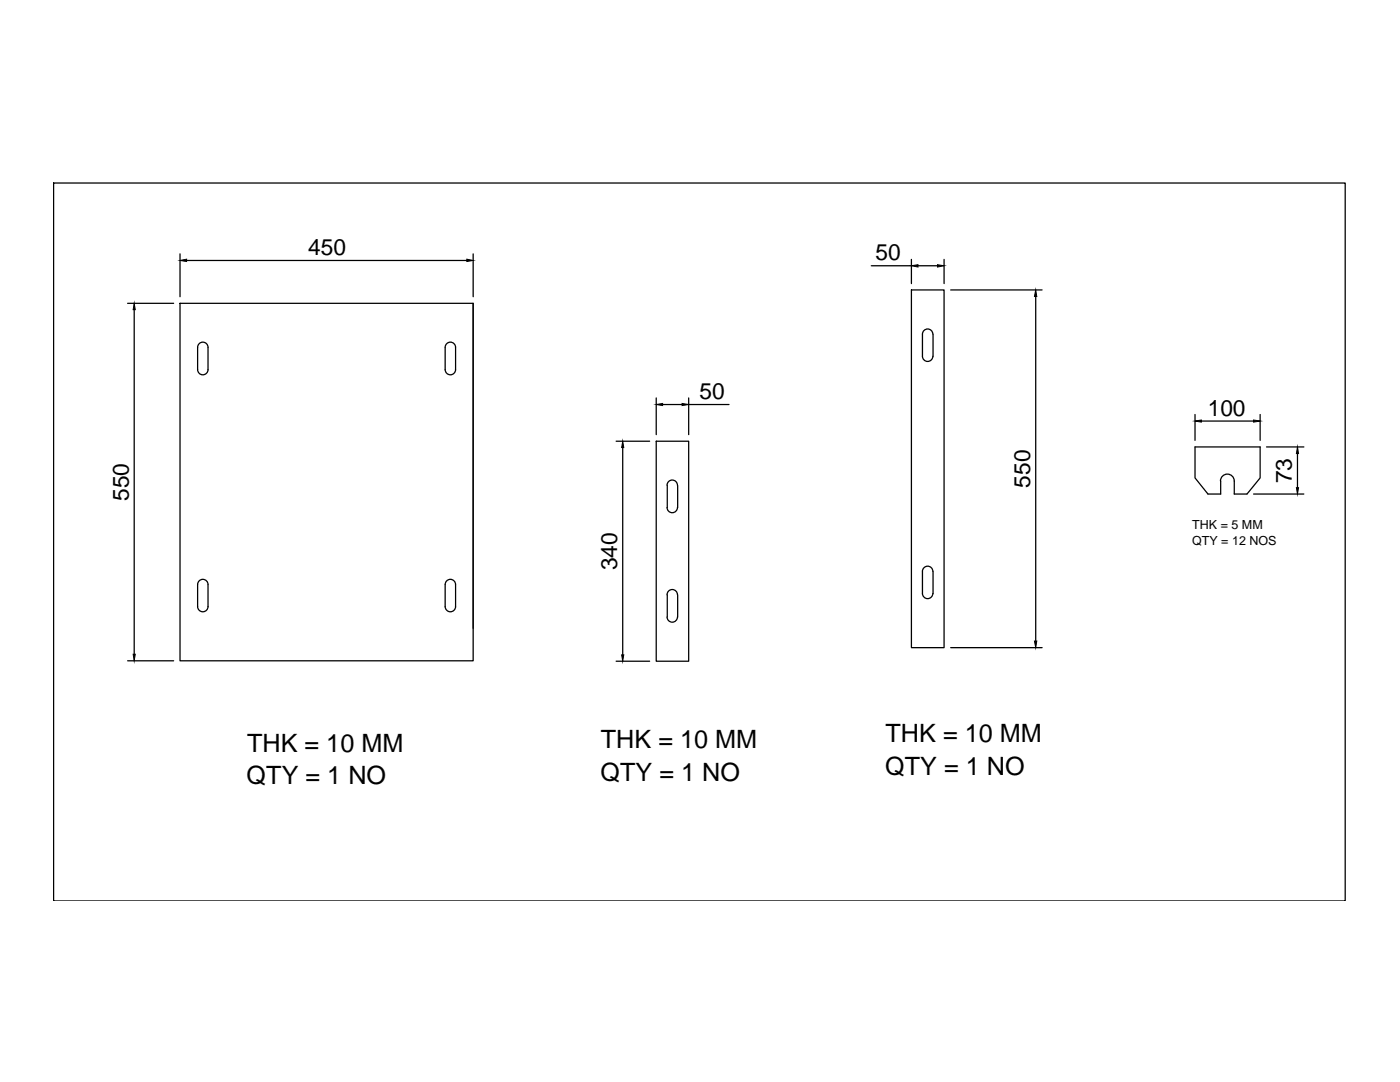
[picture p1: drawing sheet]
<svg xmlns="http://www.w3.org/2000/svg" width="279mm" height="216mm" viewBox="0 0 279 216" stroke-linecap="round" stroke-linejoin="round" font-family="sans-serif">
<!-- layer: 0 -->
<g fill="none" stroke="#000" stroke-width=".25">
<path d="M10.7 36.5h257.8v143.3h-257.8zM35.9 50.7v8.5M37.2 52h56M94.4 50.7v8.5M173.9 53h8M181.9 57.9h6.5v71.3h-6.5zM181.9 51.8v4.8M183.2 53h3.9M188.4 51.8v4.8M189.7 57.9h18.3M206.7 59.2v68.7M25.5 60.5h9.2"/>
<path d="M26.8 61.8v68.7M35.9 60.5h58.5v71.4h-58.5zM39.4 73.8a1.04 1.04 0 0 0 1.1 1 1.04 1.04 0 0 0 1-1M39.4 69.3v4.5M41.5 69.3a1.04 1.04 0 0 0-1-1 1.04 1.04 0 0 0-1.1 1M41.5 69.3v4.5M88.8 73.8a1.04 1.04 0 0 0 1.1 1 1.04 1.04 0 0 0 1-1M88.8 69.3v4.5M90.9 69.3a1.04 1.04 0 0 0-1-1 1.04 1.04 0 0 0-1.1 1M90.9 69.3v4.5M94.4 60.5v64.9M131 79.4v7.3"/>
<path d="M137.4 79.4v7.3M186.2 66.7a1.04 1.04 0 0 0-1.1-1.1 1.04 1.04 0 0 0-1 1.1v4.4a1.04 1.04 0 0 0 1 1 1.04 1.04 0 0 0 1.1-1M186.2 66.7v4.4M123 88h6.7M124.3 89.3v41.4M131 88h6.4v43.9h-6.4zM132.2 80.7h3.9M133.2 96.8v4.5M135.2 96.8a1.04 1.04 0 0 0-1-1 1.04 1.04 0 0 0-1.1 1M135.2 96.8v4.5M137.4 80.7h8.1M238.5 82.7v5.2"/>
<path d="M239.8 84h10.4M243.6 96a1.38 1.38 0 0 1 1.4-1.4 1.38 1.38 0 0 1 1.3 1.4v2.6h2.6l2.6-3.2v-6.2h-13v6.2l2.6 3.2h2.5v-2.6M250.2 98.6h10M251.5 82.7v5.2M252.8 89.2h7.4M258.9 90.5v6.8M39.9 115.8a1.04 1.04 0 0 1 1.1-.1 1.04 1.04 0 0 1 .5 1v4.3a1.04 1.04 0 0 1-1 1.1 1.04 1.04 0 0 1-1.1-1.1v-4.4l.1-.3zM89.3 115.8a1.04 1.04 0 0 1 1.1-.1 1.04 1.04 0 0 1 .5 1v4.3a1.04 1.04 0 0 1-1 1.1 1.04 1.04 0 0 1-1.1-1.1v-4.4l.1-.3zM133.1 101.3a1.04 1.04 0 0 0 1.1 1 1.04 1.04 0 0 0 1-1M133.2 118.7v4.4M135.2 118.7a1.04 1.04 0 0 0-1-1.1 1.04 1.04 0 0 0-1.1 1.1M135.2 118.7v4.4"/>
<path d="M184.1 118.4a1.04 1.04 0 0 0 1 1.1 1.04 1.04 0 0 0 1.1-1.1M184.1 114v4.4M186.2 114a1.04 1.04 0 0 0-1.1-1 1.04 1.04 0 0 0-1 1M186.2 114v4.4M25.5 131.9h9.2M123 131.9h6.7M133.1 123.1a1.04 1.04 0 0 0 1.1 1 1.04 1.04 0 0 0 1-1M189.7 129.2h18.3"/>
</g>
<g fill="#000" stroke="#000" stroke-width=".2">
<path d="M35.9 52l1.3-.3v.5zM93.2 51.7l1.2 .3-1.2 .2zM181.9 53l1.3-.2v.5zM187.1 52.8l1.3 .2-1.3 .3zM206.7 57.9l.2 1.3h-.5zM26.8 60.5l.2 1.3h-.4zM124.3 88l.2 1.3h-.4zM131 80.7l1.2-.2v.4zM136.1 80.5l1.3 .2-1.3 .2zM238.5 84l1.3-.2v.4zM250.2 83.8l1.3 .2-1.3 .2zM258.7 97.3h.5l-.3 1.3z"/>
<path d="M258.9 89.2l.3 1.3h-.5zM26.6 130.5h.4l-.2 1.4zM124.1 130.7h.4l-.2 1.2zM206.4 127.9h.5l-.2 1.3z"/>
</g>
<g font-size="5">
<text x="49.3" y="150">THK = 10 MM</text>
<text x="119.9" y="149.3">THK = 10 MM</text>
<text x="176.7" y="148.1">THK = 10 MM</text>
<text x="119.8" y="155.8">QTY = 1 NO</text>
<text x="176.6" y="154.6">QTY = 1 NO</text>
<text x="49.2" y="156.5">QTY = 1 NO</text>
</g>
<g font-size="4.5">
<text x="61.5" y="50.8">450</text>
<text x="174.7" y="51.9">50</text>
<text x="139.6" y="79.6">50</text>
<text x="241" y="82.9">100</text>
<text x="25.7" y="99.9" transform="rotate(-90 25.7 99.9)">550</text>
<text x="205.6" y="97.3" transform="rotate(-90 205.6 97.3)">550</text>
<text x="257.8" y="96.4" transform="rotate(-90 257.8 96.4)">73</text>
<text x="123.2" y="113.8" transform="rotate(-90 123.2 113.8)">340</text>
</g>
<g font-size="2.5">
<text x="237.9" y="105.5">THK = 5 MM</text>
<text x="237.9" y="108.8">QTY = 12 NOS</text>
</g>
</svg>
